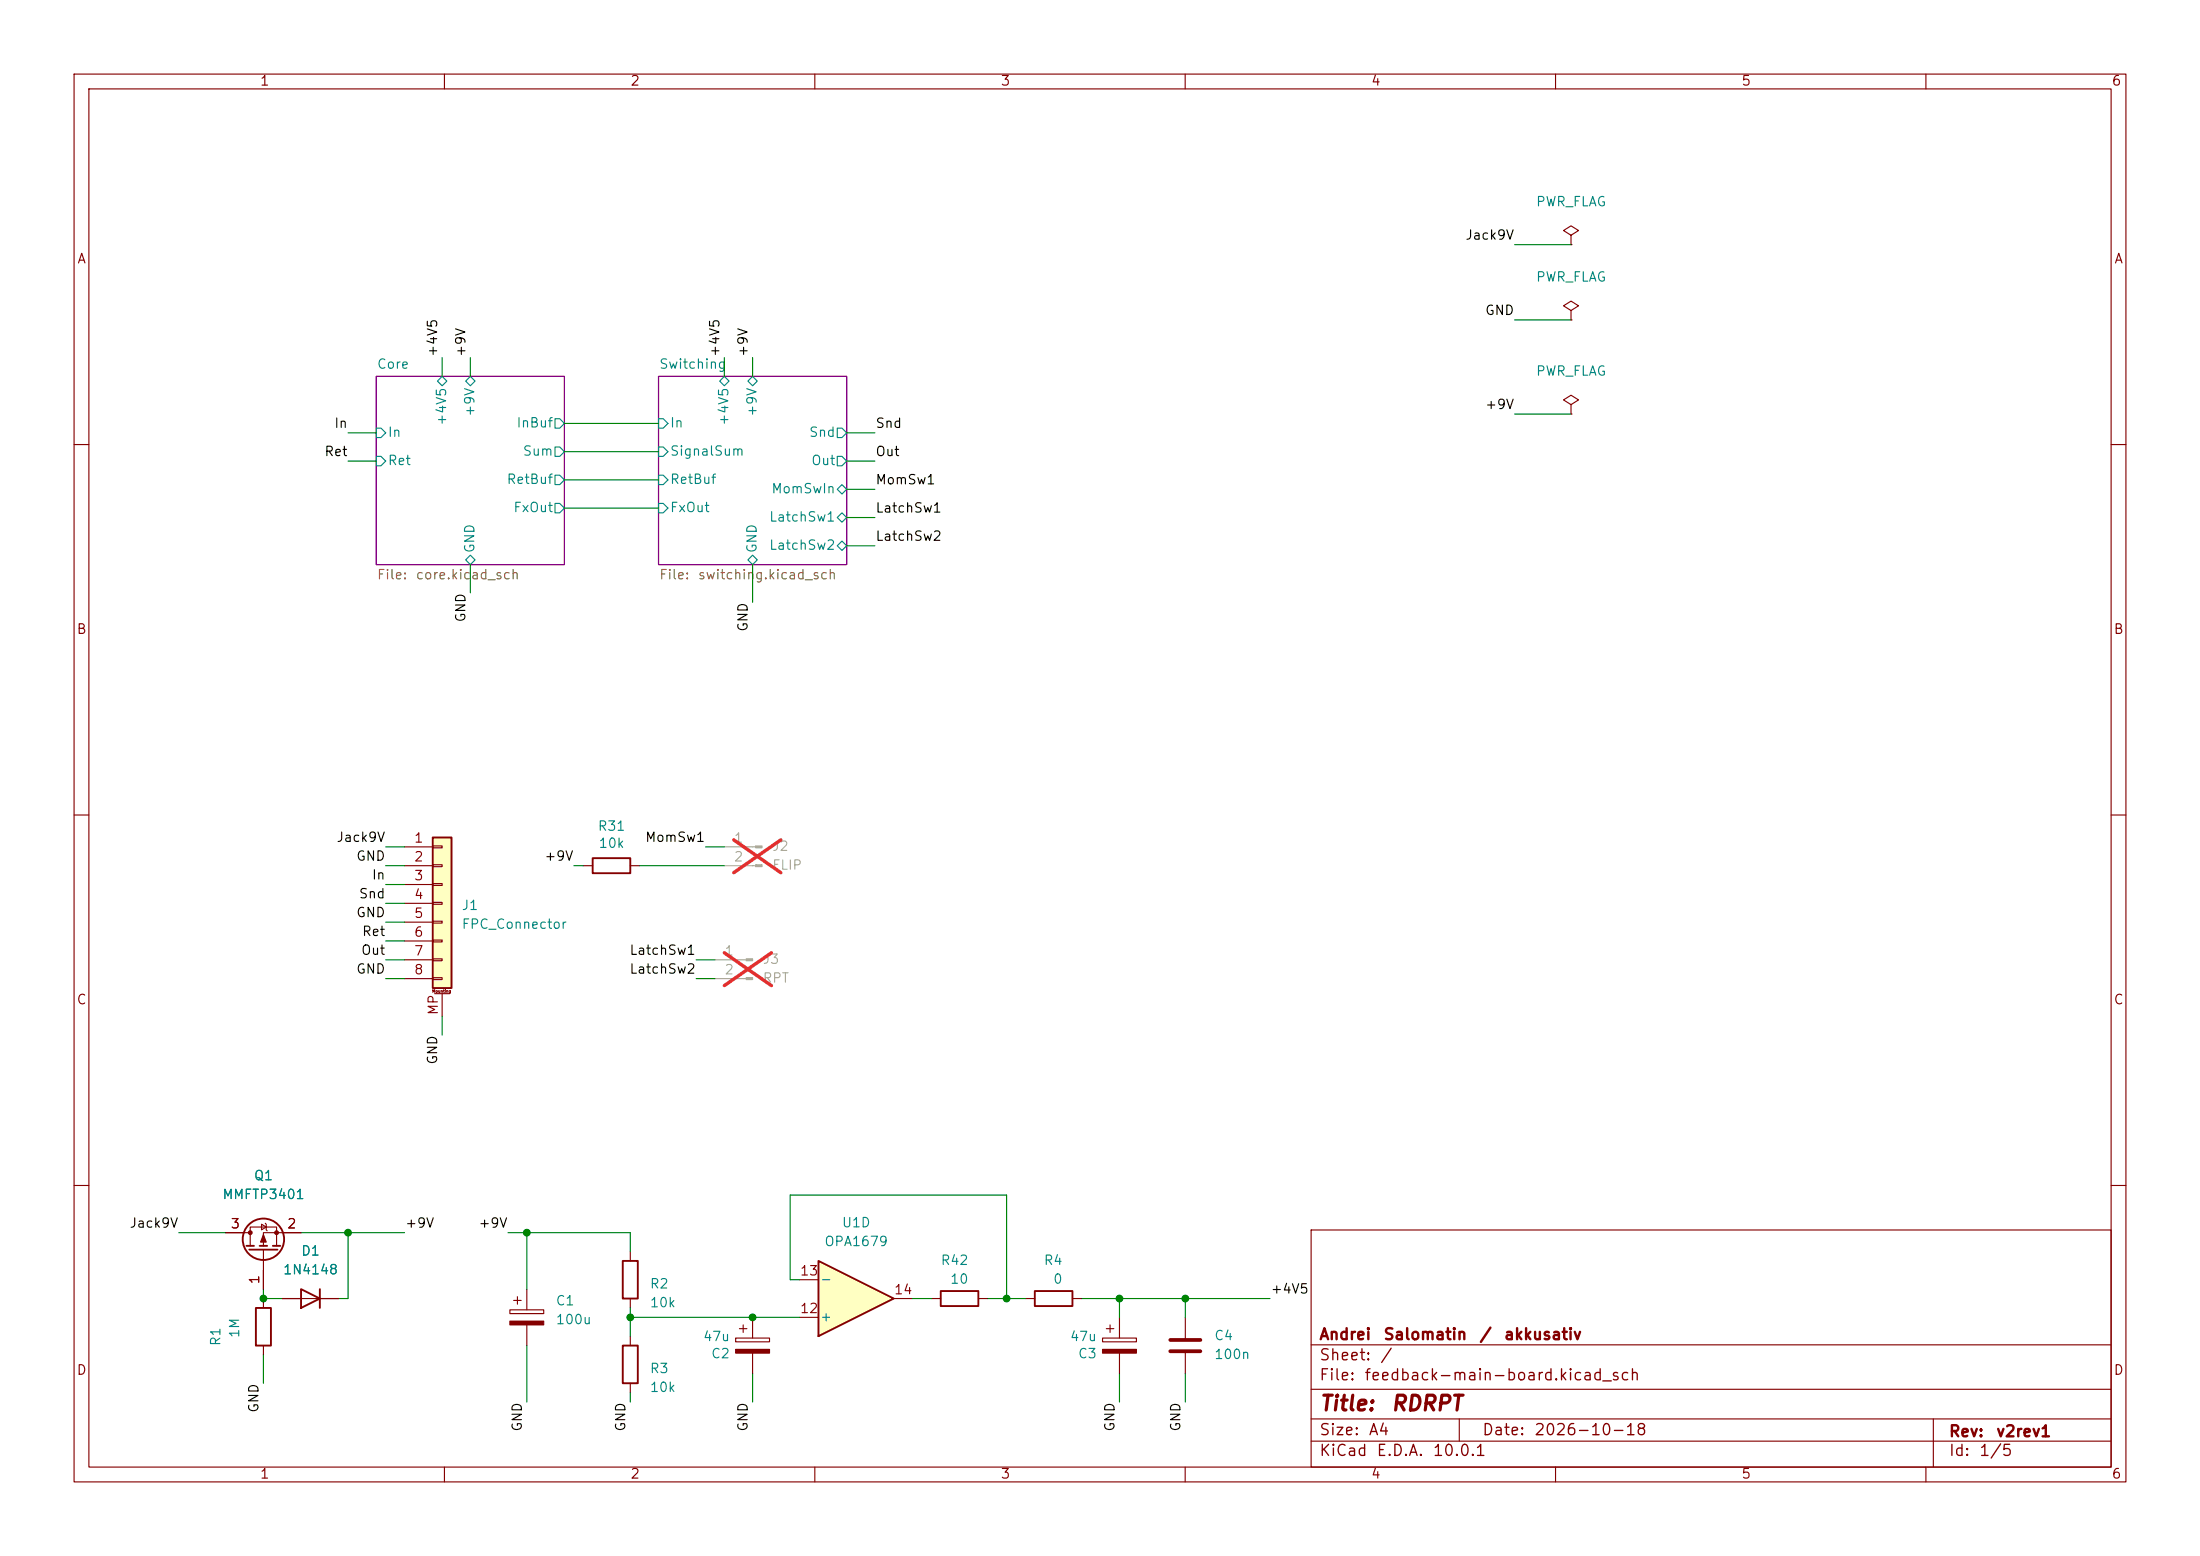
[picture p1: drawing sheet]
<svg xmlns="http://www.w3.org/2000/svg" width="297mm" height="210mm" viewBox="0 0 297 210" stroke-linecap="round" stroke-linejoin="round" font-family="sans-serif">
<path d="M0 0h297v210h-297z" fill="#fff" stroke="#fff" stroke-width=".14"/>
<g fill="none" stroke="#840000" stroke-width=".15">
<path d="M10 10h277v190h-277zM12 12h273v186h-273zM60 10v2M110 10v2M160 10v2M210 10v2M260 10v2M212.1 31.8l1-.7-1-.6-1 .6 1 .7v1.2M212.1 33h.1M212.1 54.6l1-.6-1-.7-1 .7 1 .6v1.3M212.1 55.9h.1M212.1 41.9l1-.6-1-.7-1 .7 1 .6v1.3"/>
<path d="M212.1 43.2h.1M10 60h2M285 60h2M10 110h2M78.7 116.8h1.3M85.1 116.8h1.3M285 110h2M10 160h2M30.5 166.4h3.3M33.8 168.1v-2.5h3.5v2.5M35.3 165.2l.6 .4-.6 .4zM35.6 168.7v5.3"/>
<path d="M35.6 175.3v1.2M35.8 165.1l.1 .1v.8l.2 .1M38.1 175.3h7.6M40.6 166.4h-5v1.7M68.8 176.8h4.6v.5h-4.6zM69.3 175.5h1.1M69.8 175v1M71.1 174v2.8M71.1 178.8v2.8M85.1 168.9v1.3M85.1 175.3v1.2M138.4 175.3h1.3"/>
<path d="M144.8 175.3h1.2M149.4 179.3h1M149.9 178.8v1M151.1 177.8v2.8M160 177.8v2.8M177 166h108v32h-108zM285 160h2M35.6 181.6v1.3M60 198v2M85.1 180.3v1.3M85.1 186.7v1.3M110 198v2"/>
<path d="M148.8 180.6h4.6v.5h-4.6zM151.1 182.6v2.8M160 198v2M160 182.6v2.8M177 194.5h108M177 191.5h108M177 187.5h108M177 181.5h108M197 191.5v3M210 198v2M260 198v2M261 191.5v6.5"/>
</g>
<path d="M50.8 50.8h25.4v25.4h-25.4zM88.9 50.8h25.4v25.4h-25.4z" fill="none" stroke="#840084" stroke-width=".15"/>
<g fill="none" stroke="#008484" stroke-width=".15">
<path d="M50.8 57.8h.6l.7 .6-.7 .7h-.6zM59.1 51.4l.6-.6 .6 .6-.6 .7zM62.9 51.4l.6-.6 .6 .6-.6 .7zM74.9 56.5h.7l.6 .7-.6 .6h-.7zM88.9 56.5h.6l.7 .7-.7 .6h-.6zM97.2 51.4l.6-.6 .6 .6-.6 .7zM101 51.4l.6-.6 .6 .6-.6 .7zM113 57.8h.7l.6 .6-.6 .7h-.7zM50.8 61.6h.6l.7 .6-.7 .7h-.6zM62.9 75.6l.6-.7 .6 .7-.6 .6zM74.9 60.3h.7l.6 .7-.6 .6h-.7zM74.9 64.1h.7l.6 .7-.6 .6h-.7z"/>
<path d="M74.9 67.9h.7l.6 .7-.6 .6h-.7zM88.9 60.3h.6l.7 .7-.7 .6h-.6zM88.9 64.1h.6l.7 .7-.7 .6h-.6zM88.9 67.9h.6l.7 .7-.7 .6h-.6zM101 75.6l.6-.7 .6 .7-.6 .6zM113 61.6h.7l.6 .6-.6 .7h-.7zM113 66l.7-.6 .6 .6-.6 .7zM113 69.9l.7-.7 .6 .7-.6 .6zM113 73.7l.7-.7 .6 .7-.6 .6z"/>
</g>
<g fill="none" stroke="#840000" stroke-width=".25">
<path d="M80 115.8h5.1v2.1h-5.1zM33.3 168.1h1M33.7 168.7h3.8M34.5 176.5h2.1v5.1h-2.1zM35.1 168.1h1M36.8 168.1h1M40.6 174l2.6 1.3-2.6 1.2zM43.2 174v2.5M84.1 170.2h2v5.1h-2zM139.7 174.2h5.1v2.1h-5.1zM84.1 181.6h2v5.1h-2z"/>
<circle cx="35.6" cy="167.3" r="2.79"/>
</g>
<g fill="#840000" stroke="#840000" stroke-width=".15">
<path d="M35.6 166.6l.3 1h-.7z"/>
<path d="M68.8 178.3h4.6v.5h-4.6z"/>
<path d="M148.8 182.1h4.6v.5h-4.6z"/>
<circle cx="33.8" cy="166.4" r=".25"/>
<circle cx="37.3" cy="166.4" r=".25"/>
</g>
<g fill="#a1a1a1" stroke="#a1a1a1" stroke-width=".15">
<path d="M102 114.2h.9v.2h-.9z"/>
<path d="M102 116.7h.9v.3h-.9z"/>
<path d="M100.7 129.4h.9v.3h-.9z"/>
<path d="M100.7 132h.9v.2h-.9z"/>
</g>
<path d="M97.8 114.3h4.2M97.8 116.8h4.2M96.5 129.5h4.2M96.5 132.1h4.2" fill="none" stroke="#a1a1a1" stroke-width=".15"/>
<path d="M99.1 113.4l6.3 4.4M105.4 113.4l-6.3 4.4M97.8 128.6l6.3 4.4M104.1 128.6l-6.3 4.4" fill="none" stroke="#ff2626" stroke-width=".46"/>
<path d="M158 182.4h4.1M158 180.8h4.1" fill="none" stroke="#840000" stroke-width=".51"/>
<path d="M58.4 113h2.6v20.4h-2.6z" fill="#ffffc2"/>
<path d="M58.4 113h2.6v20.4h-2.6zM127 174.2h5.1v2.1h-5.1z" fill="none" stroke="#840000" stroke-width=".25"/>
<g fill="none" stroke="#840000" stroke-width=".15">
<path d="M54.6 114.3h3.8M54.6 116.8h3.8M54.6 119.4h3.8M58.4 114.2h1.3v.2h-1.3zM58.4 116.7h1.3v.3h-1.3zM58.4 119.3h1.3v.2h-1.3zM54.6 121.9h3.8M54.6 124.5h3.8M54.6 127h3.8M54.6 129.5h3.8M54.6 132.1h3.8M58.4 121.8h1.3v.2h-1.3z"/>
<path d="M58.4 124.3h1.3v.3h-1.3zM58.4 126.9h1.3v.2h-1.3zM58.4 129.4h1.3v.3h-1.3zM58.4 132h1.3v.2h-1.3zM58.7 134.1h2M59.7 134.1v3.1M99.8 179.3h1M100.3 178.8v1M101.6 177.8v2.8M125.7 175.3h1.3M132.1 175.3h1.2M99.3 180.6h4.6v.5h-4.6z"/>
<path d="M101.6 182.6v2.8"/>
</g>
<path d="M99.3 182.1h4.6v.5h-4.6z" fill="#840000" stroke="#840000" stroke-width=".15"/>
<path d="M110.5 170.2l10.1 5.1-10.1 5z" fill="#ffffc2"/>
<path d="M110.5 170.2l10.1 5.1-10.1 5z" fill="none" stroke="#840000" stroke-width=".25"/>
<path d="M30.5 166.4h2.5M35.6 171.5v2.5M38.1 175.3h2.5M38.1 166.4h2.5M43.2 175.3h2.5M107.9 177.8h2.6M107.9 172.7h2.6M120.6 175.3h2.6" fill="none" stroke="#840000" stroke-width=".15"/>
<g fill="none" stroke="#008400" stroke-width=".15">
<path d="M204.5 33h7.6M47 58.4h3.8M59.7 48.3v2.5M63.5 48.3v2.5M76.2 57.2h12.7M97.8 48.3v2.5M101.6 48.3v2.5M114.3 58.4h3.8M204.5 43.2h7.6M204.5 55.9h7.6M47 62.2h3.8M63.5 76.2v3.8"/>
<path d="M76.2 64.8h12.7M76.2 68.6h12.7M76.2 61h12.7M101.6 76.2v5.1M114.3 69.9h3.8M114.3 73.7h3.8M114.3 62.2h3.8M114.3 66h3.8M52.1 116.8h2.5M52.1 114.3h2.5M52.1 119.4h2.5M77.5 116.8h1.2"/>
<path d="M86.4 116.8h11.4M95.2 114.3h2.6M52.1 132.1h2.5M52.1 129.5h2.5M52.1 127h2.5M52.1 124.5h2.5M52.1 121.9h2.5M59.7 137.2v2.5M94 132.1h2.5M94 129.5h2.5M24.1 166.4h6.4M35.6 174v1.3h2.5"/>
<path d="M40.6 166.4h14M47 166.4v8.9h-1.3M68.6 166.4h16.5v2.5M71.1 166.4v7.6M85.1 177.8h22.8M85.1 176.5v3.8M107.9 172.7h-1.2v-11.4h29.2v14M123.2 175.3h2.5M133.3 175.3h5.1M146 175.3h25.4M151.1 175.3v2.5M160 175.3v2.5"/>
<path d="M35.6 182.9v3.8M71.1 181.6v7.6M85.1 188v1.2M101.6 185.4v3.8M151.1 185.4v3.8M160 185.4v3.8"/>
</g>
<g fill="#008400" stroke="#008400" stroke-width=".14">
<circle cx="101.6" cy="177.8" r=".46"/>
<circle cx="85.1" cy="177.8" r=".46"/>
<circle cx="151.1" cy="175.3" r=".46"/>
<circle cx="160" cy="175.3" r=".46"/>
<circle cx="135.9" cy="175.3" r=".46"/>
<circle cx="71.1" cy="166.4" r=".46"/>
<circle cx="47" cy="166.4" r=".46"/>
<circle cx="35.6" cy="175.3" r=".46"/>
</g>
<g font-size="2" fill="#840000">
<text x="178" y="190.9">Title:</text>
<text x="187.7" y="190.9">RDRPT</text>
</g>
<g font-size="1.5" fill="#840000">
<text x="178" y="184">Sheet:</text>
<text x="178" y="181.2">Andrei</text>
<text x="186.2" y="184">/</text>
<text x="186.7" y="181.2">Salomatin</text>
<text x="199.6" y="181.2">/</text>
<text x="202.9" y="181.2">akkusativ</text>
<text x="178" y="186.7">File:</text>
<text x="184.1" y="186.7">feedback-main-board.kicad_sch</text>
<text x="178" y="196.9">KiCad</text>
<text x="178" y="194.1">Size:</text>
<text x="184.7" y="194.1">A4</text>
<text x="185.7" y="196.9">E.D.A.</text>
<text x="193.3" y="196.9">10.0.1</text>
<text x="200" y="194.1">Date:</text>
<text x="207" y="194.1">2026-10-18</text>
<text x="263" y="194.3">Rev:</text>
<text x="263" y="196.9">Id:</text>
<text x="267.1" y="196.9">1/5</text>
<text x="269.4" y="194.3">v2rev1</text>
</g>
<g font-size="1.3" fill="#840000">
<text x="35" y="11.9">1</text>
<text x="85" y="11.9">2</text>
<text x="135" y="11.9">3</text>
<text x="185" y="11.9">4</text>
<text x="235" y="11.9">5</text>
<text x="285" y="11.9">6</text>
<text x="10.3" y="35.9">A</text>
<text x="285.3" y="35.9">A</text>
<text x="10.3" y="85.9">B</text>
<text x="285.3" y="85.9">B</text>
<text x="55.8" y="114">1</text>
<text x="55.8" y="116.6">2</text>
<text x="55.8" y="119.1">3</text>
<text x="55.8" y="121.7">4</text>
<text x="55.8" y="124.2">5</text>
<text x="55.8" y="126.7">6</text>
<text x="55.8" y="129.3">7</text>
<text x="55.8" y="131.8">8</text>
<text x="10.3" y="135.9">C</text>
<text x="59.4" y="137.1" transform="rotate(-90 59.4 137.1)">MP</text>
<text x="285.3" y="135.9">C</text>
<text x="31" y="166.1">3</text>
<text x="38.7" y="166.1">2</text>
<text x="35.3" y="173.4" transform="rotate(-90 35.3 173.4)">1</text>
<text x="107.9" y="172.5">13</text>
<text x="107.9" y="177.5">12</text>
<text x="120.6" y="175">14</text>
<text x="10.3" y="185.9">D</text>
<text x="285.3" y="185.9">D</text>
<text x="35" y="199.9">1</text>
<text x="85" y="199.9">2</text>
<text x="135" y="199.9">3</text>
<text x="185" y="199.9">4</text>
<text x="235" y="199.9">5</text>
<text x="285" y="199.9">6</text>
</g>
<g font-size="1.3" fill="#008484">
<text x="207.3" y="28.2">PWR_FLAG</text>
<text x="207.3" y="38.3">PWR_FLAG</text>
<text x="50.8" y="50.1">Core</text>
<text x="88.9" y="50.1">Switching</text>
<text x="207.3" y="51">PWR_FLAG</text>
<text x="52.3" y="59.3">In</text>
<text x="60.6" y="57.5" transform="rotate(-90 60.6 57.5)">+4V5</text>
<text x="64.4" y="56.3" transform="rotate(-90 64.4 56.3)">+9V</text>
<text x="69.6" y="58">InBuf</text>
<text x="90.4" y="58">In</text>
<text x="98.7" y="57.5" transform="rotate(-90 98.7 57.5)">+4V5</text>
<text x="102.5" y="56.3" transform="rotate(-90 102.5 56.3)">+9V</text>
<text x="109.1" y="59.3">Snd</text>
<text x="52.3" y="63.1">Ret</text>
<text x="68.3" y="65.6">RetBuf</text>
<text x="70.5" y="61.8">Sum</text>
<text x="90.4" y="61.8">SignalSum</text>
<text x="90.4" y="65.6">RetBuf</text>
<text x="109.4" y="63.1">Out</text>
<text x="69.2" y="69.4">FxOut</text>
<text x="90.4" y="69.4">FxOut</text>
<text x="103.7" y="70.7">LatchSw1</text>
<text x="104" y="66.9">MomSwIn</text>
<text x="64.4" y="74.7" transform="rotate(-90 64.4 74.7)">GND</text>
<text x="102.5" y="74.7" transform="rotate(-90 102.5 74.7)">GND</text>
<text x="103.7" y="74.5">LatchSw2</text>
<text x="80.6" y="112.4">R31</text>
<text x="80.7" y="114.8">10k</text>
<text x="62.2" y="123.1">J1</text>
<text x="62.2" y="125.7">FPC_Connector</text>
<text x="34.2" y="159.6">Q1</text>
<text x="29.9" y="162.2">MMFTP3401</text>
<text x="113.6" y="166">U1D</text>
<text x="38.1" y="172.3">1N4148</text>
<text x="40.6" y="169.8">D1</text>
<text x="110.6" y="173.6">-</text>
<text x="111.2" y="168.5">OPA1679</text>
<text x="126.9" y="171">R42</text>
<text x="128.2" y="173.6">10</text>
<text x="140.8" y="171">R4</text>
<text x="142.1" y="173.6">0</text>
<text x="74.9" y="176.5">C1</text>
<text x="74.9" y="179">100u</text>
<text x="87.6" y="174.2">R2</text>
<text x="87.6" y="176.8">10k</text>
<text x="110.6" y="178.7">+</text>
<text x="30.1" y="181.8" transform="rotate(-90 30.1 181.8)">R1</text>
<text x="32.6" y="180.7" transform="rotate(-90 32.6 180.7)">1M</text>
<text x="87.6" y="185.6">R3</text>
<text x="94.8" y="181.3">47u</text>
<text x="95.9" y="183.6">C2</text>
<text x="144.4" y="181.3">47u</text>
<text x="145.4" y="183.6">C3</text>
<text x="163.8" y="181.2">C4</text>
<text x="163.8" y="183.7">100n</text>
<text x="87.6" y="188.2">10k</text>
</g>
<g font-size="1.3">
<text x="197.7" y="32.7">Jack9V</text>
<text x="200.4" y="42.8">GND</text>
<text x="59.3" y="48.3" transform="rotate(-90 59.3 48.3)">+4V5</text>
<text x="63.2" y="48.3" transform="rotate(-90 63.2 48.3)">+9V</text>
<text x="97.4" y="48.3" transform="rotate(-90 97.4 48.3)">+4V5</text>
<text x="101.3" y="48.3" transform="rotate(-90 101.3 48.3)">+9V</text>
<text x="45" y="58.1">In</text>
<text x="118.1" y="58.1">Snd</text>
<text x="200.4" y="55.5">+9V</text>
<text x="43.7" y="61.9">Ret</text>
<text x="118.1" y="65.7">MomSw1</text>
<text x="118.1" y="61.9">Out</text>
<text x="118.1" y="69.5">LatchSw1</text>
<text x="118.1" y="73.3">LatchSw2</text>
<text x="63.2" y="84.1" transform="rotate(-90 63.2 84.1)">GND</text>
<text x="101.3" y="85.4" transform="rotate(-90 101.3 85.4)">GND</text>
<text x="45.3" y="114">Jack9V</text>
<text x="87" y="114">MomSw1</text>
<text x="48" y="116.5">GND</text>
<text x="50.1" y="119">In</text>
<text x="73.4" y="116.5">+9V</text>
<text x="48" y="124.1">GND</text>
<text x="48.4" y="121.6">Snd</text>
<text x="48" y="131.7">GND</text>
<text x="48.7" y="129.2">Out</text>
<text x="48.8" y="126.7">Ret</text>
<text x="84.9" y="131.7">LatchSw2</text>
<text x="84.9" y="129.2">LatchSw1</text>
<text x="59.3" y="143.8" transform="rotate(-90 59.3 143.8)">GND</text>
<text x="17.4" y="166">Jack9V</text>
<text x="54.6" y="166">+9V</text>
<text x="64.5" y="166">+9V</text>
<text x="171.4" y="174.9">+4V5</text>
<text x="35.2" y="190.8" transform="rotate(-90 35.2 190.8)">GND</text>
<text x="70.8" y="193.3" transform="rotate(-90 70.8 193.3)">GND</text>
<text x="84.7" y="193.3" transform="rotate(-90 84.7 193.3)">GND</text>
<text x="101.3" y="193.3" transform="rotate(-90 101.3 193.3)">GND</text>
<text x="150.8" y="193.3" transform="rotate(-90 150.8 193.3)">GND</text>
<text x="159.7" y="193.3" transform="rotate(-90 159.7 193.3)">GND</text>
</g>
<g font-size="1.3" fill="#848400">
<text x="50.8" y="78.5">File:</text>
<text x="56" y="78.5">core.kicad_sch</text>
<text x="88.9" y="78.5">File:</text>
<text x="94.1" y="78.5">switching.kicad_sch</text>
</g>
<g font-size="1.3" fill="#a1a1a1">
<text x="99" y="114">1</text>
<text x="99" y="116.6">2</text>
<text x="104.1" y="115.2">J2</text>
<text x="104.1" y="117.7">FLIP</text>
<text x="97.7" y="129.3">1</text>
<text x="97.7" y="131.8">2</text>
<text x="102.9" y="130.4">J3</text>
<text x="102.9" y="132.9">RPT</text>
</g>
<text font-size=".4" fill="#840000" x="58.3" y="134.1">Mounting</text>
</svg>
